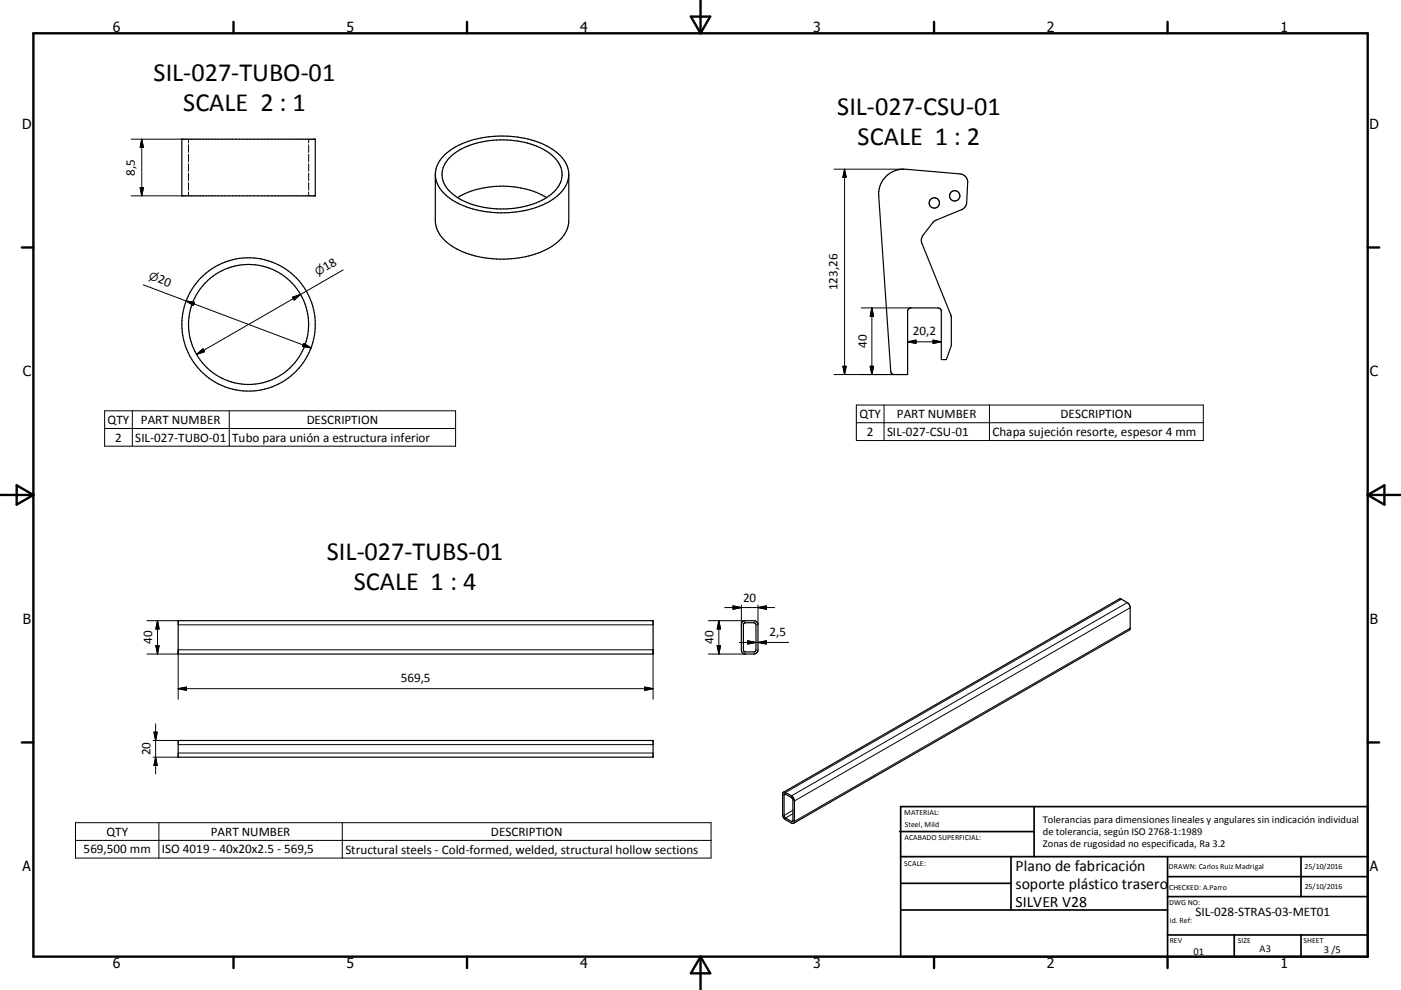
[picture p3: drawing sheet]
<svg xmlns="http://www.w3.org/2000/svg" width="420mm" height="297mm" viewBox="0 0 420 297" stroke-linecap="round" stroke-linejoin="round" font-family="sans-serif">
<g fill="none" stroke="#000" stroke-width=".36">
<path d="M54.5 41.8h40v17h-40zM130.5 52.3v13.9a10.2 10.2 0 0 0 6.5 8.5 31.1 31.1 0 0 0 28.6-.9 9.5 9.5 0 0 0 4.9-7.6v-13.9M133.3 46.4a26.4 26.4 0 0 1 19.7-5.5 22.8 22.8 0 0 1 15.5 6.4 7.6 7.6 0 0 1-1.4 11.5 28 28 0 0 1-21.2 4.7 20.9 20.9 0 0 1-13.8-6.7 7.4 7.4 0 0 1 1.2-10.4zM134.7 47.4a23.1 23.1 0 0 1 17.4-5.4 20.6 20.6 0 0 1 14.7 6 6.9 6.9 0 0 1-1.5 10.3 26.3 26.3 0 0 1-21.4 3.7 15.2 15.2 0 0 1-10.8-7 6.7 6.7 0 0 1 1.6-7.6zM137.2 59.3a27.7 27.7 0 0 1 26.7 0M265.7 52.9a7.5 7.5 0 0 1 5.9-2.1l16.2 1.4a2.47 2.47 0 0 1 2.3 2.6l-.3 5.9a2.47 2.47 0 0 1-1.5 2.2l-8.2 3.5-3.4 4.2-.5 1.3 .2 1.1 8.7 21.7 .1 8.9-1.5 4.3h-1.5v-14.5l-.2-.7-.8-.3h-8.3l-.6 .3-.2 .7v19l-4.3-.1-.5-.3-.2-.6-3.7-52.6a7.5 7.5 0 0 1 2.3-5.9zM53.4 186.2h142.4v10h-142.4zM222.6 186.6l.7-.4h2.7a1.21 1.21 0 0 1 1.3 1.3v7.5a1.26 1.26 0 0 1-1.3 1.2h-2.7l-1-.8v-8.2zM223.1 187l.4-.2h2.5l.6 .5v7.7l-.4 .6h-2.7l-.5-.3-.1-7.8zM53.4 222.2h142.4v5h-142.4zM234.9 237.7h.5l1.9 1.1 .8 1.1 .1 6.5-.3 .6M234.9 237.7l100.7-58 .6 .1 1.8 1 .6 .6 .2 .7v6.6l-.2 .3-100.7 58"/>
<path d="M234.9 237.7l-.3 .4 .1 6.7 .8 1.1 1.8 1 .6 .1M235.1 238.3l.3-.1 1.9 1.1 .4 .6v6.4l-.2 .2-2-1.1-.4-.5z"/>
<circle cx="286.2" cy="58.8" r="1.55"/>
<circle cx="280.1" cy="60.9" r="1.55"/>
<circle cx="74.5" cy="97.3" r="18"/>
<circle cx="74.5" cy="97.3" r="20"/>
</g>
<g fill="none" stroke="#000" stroke-width=".3">
<path d="M39.3 58.8h15.2M39.3 41.8h15.2M42 56.3h1l-.5 2.5zM42.5 41.8v17M42.5 41.8l.5 2.4h-1zM56.5 41.8v1.1M56.5 43.5v2.2M56.5 46.3v2.3M56.5 49.1v2.3M56.5 51.9v2.3M56.5 54.8v2.3M56.5 57.6v1.2"/>
<path d="M92.5 41.8v1.1M92.5 43.5v2.2M92.5 46.3v2.3M92.5 49.1v2.3M92.5 51.9v2.3M92.5 54.8v2.3M92.5 57.6v1.2M250 50.8h20.9M253.2 50.8v61.6M253.2 50.8l.5 2.4h-1zM43 85.4l12.8 4.9M55.8 90.3l37.4 14.1"/>
<path d="M55.8 90.3l2.5 .4-.3 .9zM87.7 89.2l2.4-.9-1.9 1.7zM90.1 88.3l-31.2 18M102.9 81l-12.8 7.3M258.2 92.4h14.9M261.4 92.4v20M261.4 92.4l.5 2.5h-1zM58.9 106.3l2-1.6 .4 .8zM91.1 103l2.1 1.4-2.5-.4zM250 112.4h18M252.7 109.9h1l-.5 2.5zM260.9 109.9h1l-.5 2.5z"/>
<path d="M272.1 102.5h10.1M272.1 102.5l2.5-.5v1zM279.7 102l2.5 .5-2.5 .5zM31.4 123.2h105.2v10.7h-105.2zM31.4 128.6h105.2M39.7 123.2v10.7M68.7 123.2v10.7M256.7 121.5h104.1v10.7h-104.1zM256.7 126.8h104.1M265 121.5v10.7M296.7 121.5v10.7M336.2 179.8l-100.7 58"/>
<path d="M44 196.2h9.4M44 186.2h9.4M46.7 193.7h1l-.5 2.5zM47.2 186.2l.5 2.5h-1zM47.2 186.2v10M53.4 187.5h142.4M212.3 196.2h11.2M212.3 186.2h11.2M215 193.7h1l-.5 2.5zM215.5 186.2v10M215.5 186.2l.5 2.5h-1zM217.3 182.3h15"/>
<path d="M219.8 181.8l2.5 .5-2.5 .5zM221.6 192.7h14.8M222.3 181.5v6M224.1 192.2l2.5 .5-2.5 .5zM227.3 182.3l2.5-.5v1zM227.3 192.7l2.5-.5v1zM227.3 181.5v6M338 180.8l-100.7 58M338.8 188.5l-100.6 57.9M338.8 182.3l-100.6 58M46.2 219.6h.9l-.4 2.6zM46.7 217.2v15"/>
<path d="M53.4 209.8v-14.8h142.4v14.8M53.4 206.6h142.4M53.4 206.6l2.5-.5v1zM193.3 206.1l2.5 .5-2.5 .5zM45.9 227.2h7.5M45.9 222.2h7.5M46.7 227.2l.4 2.4h-.9zM53.4 223.4h142.4M53.4 225.9h142.4M235.5 238.3l-.4 .2M22.6 246.8h190.6v10.6h-190.6zM22.6 252.1h190.6"/>
<path d="M47.6 246.8v10.6M102.6 246.8v10.6M237.7 246.2l-.4 .2M237.7 244.1l-2.2 1.3M237.7 243.1l-2.6 1.5"/>
</g>
<g fill="none" stroke="#000" stroke-width=".71">
<path d="M10 10h400v277h-400zM70 6.6v3.4M140 6.6v3.4M207.1 5h5.8l-2.9 5zM210 0v10M280 6.6v3.4M350 6.6v3.4M6.6 74.2h3.4M410 74.2h3.5M0 148.5h10M5 145.6l5 2.9-5 2.9zM410 148.5h10.1"/>
<path d="M410 148.5l5.1-2.9v5.8zM6.6 222.7h3.4M410 222.7h3.5M70 287v3.4M140 287v3.4M210 287v10M210 287l2.9 5h-5.8zM280 287v3.4M350 287v3.4"/>
</g>
<g fill="none" stroke="#000" stroke-width=".51">
<path d="M269.7 249.5h40.3M270 242h140v45h-140zM270 257h140M303.1 257v16M310 242v15M350 257v30M390.1 257v12M270 265h33.1M270 273h80M350 269h60M350 263h60M350 280.5h60"/>
<path d="M370 280.5v6.5M390.1 280.5v6.5"/>
</g>
<g fill="#000" stroke="#000" stroke-width=".3">
<path d="M42 56.3h1l-.5 2.5zM42.5 41.8l.5 2.4h-1zM253.2 50.8l.5 2.4h-1zM55.8 90.3l2.5 .4-.3 .9zM87.7 89.2l2.4-.9-1.9 1.7zM261.4 92.4l.5 2.5h-1zM58.9 106.3l2-1.6 .4 .8zM91.1 103l2.1 1.4-2.5-.4zM252.7 109.9h1l-.5 2.5zM260.9 109.9h1l-.5 2.5zM272.1 102.5l2.5-.5v1zM279.7 102l2.5 .5-2.5 .5z"/>
<path d="M46.7 193.7h1l-.5 2.5zM47.2 186.2l.5 2.5h-1zM215 193.7h1l-.5 2.5zM215.5 186.2l.5 2.5h-1zM219.8 181.8l2.5 .5-2.5 .5zM224.1 192.2l2.5 .5-2.5 .5zM227.3 182.3l2.5-.5v1zM227.3 192.7l2.5-.5v1zM46.2 219.6h.9l-.4 2.6zM53.4 206.6l2.5-.5v1zM193.3 206.1l2.5 .5-2.5 .5zM46.7 227.2l.4 2.4h-.9z"/>
</g>
<g font-size="7.9">
<text x="46.1" y="24.4">SIL-027-TUBO-01</text>
<text x="54.9" y="33.4">SCALE 2 : 1</text>
<text x="251" y="34.4">SIL-027-CSU-01</text>
<text x="257.1" y="43.4">SCALE 1 : 2</text>
<text x="98" y="168.1">SIL-027-TUBS-01</text>
<text x="106.1" y="177.1">SCALE 1 : 4</text>
</g>
<g font-size="4.7">
<text x="304.5" y="261.2">Plano de fabricación</text>
<text x="304.5" y="266.6">soporte plástico trasero</text>
<text x="304.5" y="272">SILVER V28</text>
</g>
<g font-size="4.2">
<text x="33.9" y="9.6">6</text>
<text x="103.9" y="9.6">5</text>
<text x="173.9" y="9.6">4</text>
<text x="243.8" y="9.6">3</text>
<text x="313.9" y="9.6">2</text>
<text x="383.9" y="9.6">1</text>
<text x="6.7" y="38.7">D</text>
<text x="410.5" y="38.7">D</text>
<text x="6.9" y="112.9">C</text>
<text x="410.7" y="112.9">C</text>
<text x="6.9" y="187.1">B</text>
<text x="410.7" y="187.1">B</text>
<text x="6.8" y="261.4">A</text>
<text x="410.7" y="261.4">A</text>
<text x="33.9" y="290.4">6</text>
<text x="103.9" y="290.4">5</text>
<text x="173.9" y="290.4">4</text>
<text x="243.8" y="290.4">3</text>
<text x="313.9" y="290.4">2</text>
<text x="383.9" y="290.4">1</text>
</g>
<g font-size="3.9">
<text x="40.5" y="52.7" transform="rotate(-90 40.5 52.7)">8,5</text>
<text x="97.7" y="81.4" transform="rotate(-30 97.7 81.4)">18</text>
<text x="47.1" y="84.8" transform="rotate(21 47.1 84.8)">20</text>
<text x="251.1" y="87" transform="rotate(-90 251.1 87)">123,26</text>
<text x="273.6" y="100.5">20,2</text>
<text x="259.8" y="104.4" transform="rotate(-90 259.8 104.4)">40</text>
<text x="257.6" y="125.5">QTY</text>
<text x="268.9" y="125.4">PART NUMBER</text>
<text x="317.9" y="125.5">DESCRIPTION</text>
<text x="32.3" y="127.2">QTY</text>
<text x="42.2" y="127.2">PART NUMBER</text>
<text x="91.9" y="127.2">DESCRIPTION</text>
<text x="259.9" y="130.8">2</text>
<text x="265.9" y="130.8">SIL-027-CSU-01</text>
<text x="297.5" y="130.8">Chapa sujeción resorte, espesor 4 mm</text>
<text x="34.5" y="132.5">2</text>
<text x="40.6" y="132.5">SIL-027-TUBO-01</text>
<text x="69.6" y="132.6">Tubo para unión a estructura inferior</text>
<text x="222.8" y="180.7">20</text>
<text x="230.7" y="190.7">2,5</text>
<text x="45.6" y="193.2" transform="rotate(-90 45.6 193.2)">40</text>
<text x="214" y="193.2" transform="rotate(-90 214 193.2)">40</text>
<text x="120.1" y="204.6">569,5</text>
<text x="45.1" y="226.7" transform="rotate(-90 45.1 226.7)">20</text>
<text x="31.9" y="250.7">QTY</text>
<text x="63.2" y="250.7">PART NUMBER</text>
<text x="147.2" y="250.7">DESCRIPTION</text>
<text x="25.1" y="256">569,500 mm</text>
<text x="48.5" y="256">ISO 4019 - 40x20x2.5 - 569,5</text>
<text x="103.5" y="256.1">Structural steels - Cold-formed, welded, structural hollow sections</text>
<text x="358.4" y="274.9">SIL-028-STRAS-03-MET01</text>
</g>
<g font-size="3.3">
<text x="44.4" y="83.7" transform="rotate(21 44.4 83.7)">⌀</text>
<text x="95.2" y="82.9" transform="rotate(-30 95.2 82.9)">⌀</text>
</g>
<g font-size="3.1">
<text x="312.7" y="246.8">Tolerancias para dimensiones lineales y angulares sin indicación individual</text>
<text x="312.7" y="250.4">de tolerancia, según ISO 2768-1:1989</text>
<text x="312.7" y="254">Zonas de rugosidad no especificada, Ra 3.2</text>
<text x="357.8" y="286.5">01</text>
<text x="377.6" y="285.6">A3</text>
<text x="396.9" y="285.9">3 /5</text>
</g>
<g font-size="2.4">
<text x="271.1" y="244.4">MATERIAL:</text>
<text x="271.2" y="252">ACABADO SUPERFICIAL:</text>
<text x="271.3" y="248">Steel, Mild</text>
<text x="271.1" y="259.7">SCALE:</text>
<text x="350.4" y="260.8">DRAWN: Carlos Ruiz Madrigal</text>
<text x="391.1" y="260.6">25/10/2016</text>
<text x="350.5" y="267">CHECKED: A.Parro</text>
<text x="391.2" y="266.7">25/10/2016</text>
<text x="350.5" y="271.4">DWG NO:</text>
<text x="350.7" y="276.9">Id. Ref:</text>
<text x="350.7" y="282.8">REV</text>
<text x="371.1" y="282.9">SIZE</text>
<text x="390.8" y="283">SHEET</text>
</g>
</svg>
